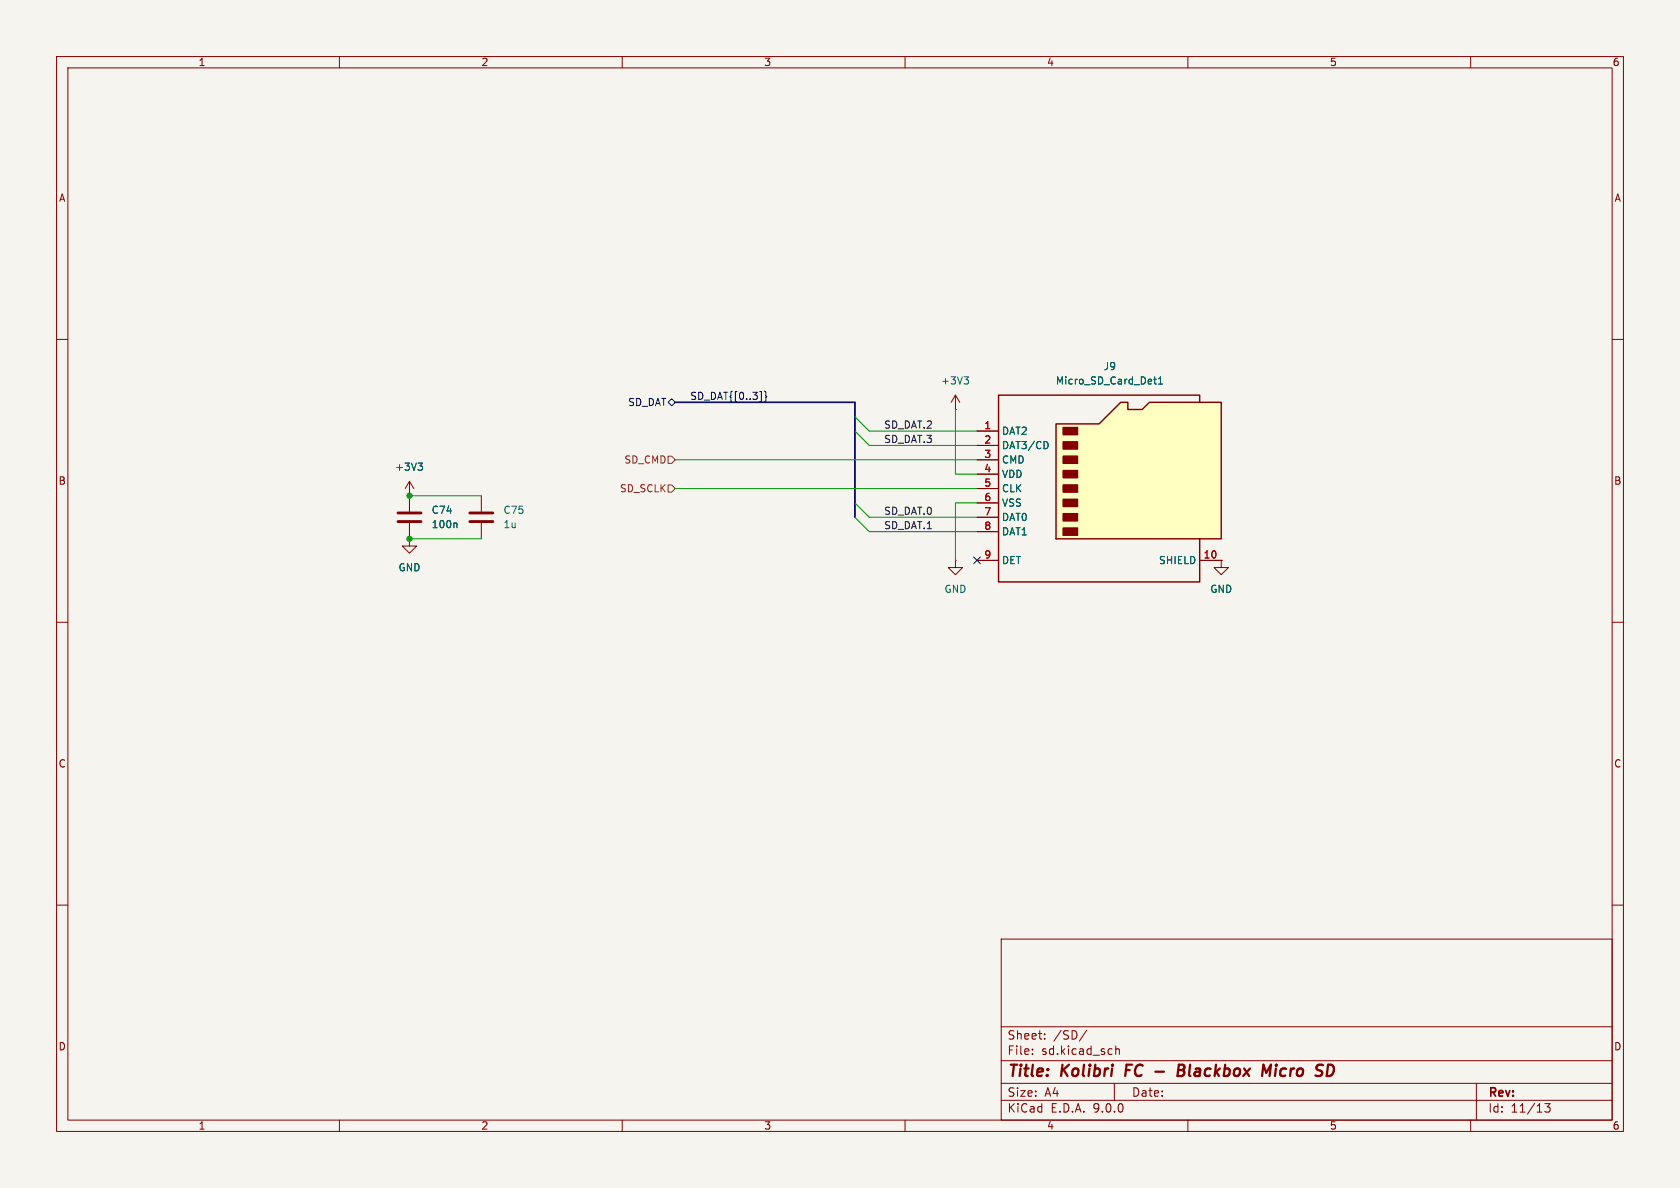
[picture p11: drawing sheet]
(kicad_sch
 (version 20250114)
 (generator "eeschema")
 (generator_version "9.0")
 (paper "A4")
 (title_block
  (title "Kolibri FC - Blackbox Micro SD"))
 (lib_symbols
  (symbol "Connector:Micro_SD_Card_Det1" (exclude_from_sim no) (in_bom yes) (on_board yes)
   (property "Reference" "J" (at -16.51 17.78 0) (effects (font (size 1.27 1.27))))
   (property "Value" "Micro_SD_Card_Det1" (at 16.51 17.78 0) (effects (font (size 1.27 1.27)) (justify right)))
   (property "Footprint" "" (at 52.07 17.78 0) (effects (font (size 1.27 1.27)) (hide yes)))
   (property "Datasheet" "https://datasheet.lcsc.com/lcsc/2110151630_XKB-Connectivity-XKTF-015-N_C381082.pdf" (at 0 2.54 0) (effects (font (size 1.27 1.27)) (hide yes)))
   (property "Description" "Micro SD Card Socket with one card detection pin" (at 0 0 0) (effects (font (size 1.27 1.27)) (hide yes)))
   (symbol "Micro_SD_Card_Det1_0_1"
    (polyline (pts (xy -8.89 -8.89) (xy -8.89 11.43) (xy -1.27 11.43) (xy 2.54 15.24) (xy 3.81 15.24) (xy 3.81 13.97) (xy 6.35 13.97) (xy 7.62 15.24) (xy 20.32 15.24) (xy 20.32 -8.89) (xy -8.89 -8.89)) (stroke (width 0.254) (type default)) (fill (type background)))
    (rectangle (start -7.62 10.795) (end -5.08 9.525) (stroke (width 0.254) (type default)) (fill (type outline)))
    (rectangle (start -7.62 8.255) (end -5.08 6.985) (stroke (width 0.254) (type default)) (fill (type outline)))
    (rectangle (start -7.62 5.715) (end -5.08 4.445) (stroke (width 0.254) (type default)) (fill (type outline)))
    (rectangle (start -7.62 3.175) (end -5.08 1.905) (stroke (width 0.254) (type default)) (fill (type outline)))
    (rectangle (start -7.62 0.635) (end -5.08 -0.635) (stroke (width 0.254) (type default)) (fill (type outline)))
    (rectangle (start -7.62 -1.905) (end -5.08 -3.175) (stroke (width 0.254) (type default)) (fill (type outline)))
    (rectangle (start -7.62 -4.445) (end -5.08 -5.715) (stroke (width 0.254) (type default)) (fill (type outline)))
    (rectangle (start -7.62 -6.985) (end -5.08 -8.255) (stroke (width 0.254) (type default)) (fill (type outline)))
    (polyline (pts (xy 16.51 15.24) (xy 16.51 16.51) (xy -19.05 16.51) (xy -19.05 -16.51) (xy 16.51 -16.51) (xy 16.51 -8.89)) (stroke (width 0.254) (type default)) (fill (type none))))
   (symbol "Micro_SD_Card_Det1_1_1"
    (pin bidirectional line (at -22.86 10.16 0) (length 3.81) (name "DAT2" (effects (font (size 1.27 1.27)))) (number "1" (effects (font (size 1.27 1.27)))))
    (pin bidirectional line (at -22.86 7.62 0) (length 3.81) (name "DAT3/CD" (effects (font (size 1.27 1.27)))) (number "2" (effects (font (size 1.27 1.27)))))
    (pin input line (at -22.86 5.08 0) (length 3.81) (name "CMD" (effects (font (size 1.27 1.27)))) (number "3" (effects (font (size 1.27 1.27)))))
    (pin power_in line (at -22.86 2.54 0) (length 3.81) (name "VDD" (effects (font (size 1.27 1.27)))) (number "4" (effects (font (size 1.27 1.27)))))
    (pin input line (at -22.86 0 0) (length 3.81) (name "CLK" (effects (font (size 1.27 1.27)))) (number "5" (effects (font (size 1.27 1.27)))))
    (pin power_in line (at -22.86 -2.54 0) (length 3.81) (name "VSS" (effects (font (size 1.27 1.27)))) (number "6" (effects (font (size 1.27 1.27)))))
    (pin bidirectional line (at -22.86 -5.08 0) (length 3.81) (name "DAT0" (effects (font (size 1.27 1.27)))) (number "7" (effects (font (size 1.27 1.27)))))
    (pin bidirectional line (at -22.86 -7.62 0) (length 3.81) (name "DAT1" (effects (font (size 1.27 1.27)))) (number "8" (effects (font (size 1.27 1.27)))))
    (pin passive line (at -22.86 -12.7 0) (length 3.81) (name "DET" (effects (font (size 1.27 1.27)))) (number "9" (effects (font (size 1.27 1.27)))))
    (pin passive line (at 20.32 -12.7 180) (length 3.81) (name "SHIELD" (effects (font (size 1.27 1.27)))) (number "10" (effects (font (size 1.27 1.27))))))
   (embedded_fonts no))
  (symbol "Device:C"
   (pin_numbers (hide yes))
   (pin_names
    (offset 0.254)) (exclude_from_sim no) (in_bom yes) (on_board yes)
   (property "Reference" "C" (at 0.635 2.54 0) (effects (font (size 1.27 1.27)) (justify left)))
   (property "Value" "C" (at 0.635 -2.54 0) (effects (font (size 1.27 1.27)) (justify left)))
   (property "Footprint" "" (at 0.9652 -3.81 0) (effects (font (size 1.27 1.27)) (hide yes)))
   (property "Datasheet" "~" (at 0 0 0) (effects (font (size 1.27 1.27)) (hide yes)))
   (property "Description" "Unpolarized capacitor" (at 0 0 0) (effects (font (size 1.27 1.27)) (hide yes)))
   (symbol "C_0_1"
    (polyline (pts (xy -2.032 0.762) (xy 2.032 0.762)) (stroke (width 0.508) (type default)) (fill (type none)))
    (polyline (pts (xy -2.032 -0.762) (xy 2.032 -0.762)) (stroke (width 0.508) (type default)) (fill (type none))))
   (symbol "C_1_1"
    (pin passive line (at 0 3.81 270) (length 2.794) (name "~" (effects (font (size 1.27 1.27)))) (number "1" (effects (font (size 1.27 1.27)))))
    (pin passive line (at 0 -3.81 90) (length 2.794) (name "~" (effects (font (size 1.27 1.27)))) (number "2" (effects (font (size 1.27 1.27))))))
   (embedded_fonts no))
  (symbol "power:+3V3"
   (power)
   (pin_numbers (hide yes))
   (pin_names
    (offset 0) (hide yes)) (exclude_from_sim no) (in_bom yes) (on_board yes)
   (property "Reference" "#PWR" (at 0 -3.81 0) (effects (font (size 1.27 1.27)) (hide yes)))
   (property "Value" "+3V3" (at 0 3.556 0) (effects (font (size 1.27 1.27))))
   (property "Footprint" "" (at 0 0 0) (effects (font (size 1.27 1.27)) (hide yes)))
   (property "Datasheet" "" (at 0 0 0) (effects (font (size 1.27 1.27)) (hide yes)))
   (property "Description" "Power symbol creates a global label with name \"+3V3\"" (at 0 0 0) (effects (font (size 1.27 1.27)) (hide yes)))
   (symbol "+3V3_0_1"
    (polyline (pts (xy -0.762 1.27) (xy 0 2.54)) (stroke (width 0) (type default)) (fill (type none)))
    (polyline (pts (xy 0 2.54) (xy 0.762 1.27)) (stroke (width 0) (type default)) (fill (type none)))
    (polyline (pts (xy 0 0) (xy 0 2.54)) (stroke (width 0) (type default)) (fill (type none))))
   (symbol "+3V3_1_1"
    (pin power_in line (at 0 0 90) (length 0) (name "~" (effects (font (size 1.27 1.27)))) (number "1" (effects (font (size 1.27 1.27))))))
   (embedded_fonts no))
  (symbol "power:GND"
   (power)
   (pin_numbers (hide yes))
   (pin_names
    (offset 0) (hide yes)) (exclude_from_sim no) (in_bom yes) (on_board yes)
   (property "Reference" "#PWR" (at 0 -6.35 0) (effects (font (size 1.27 1.27)) (hide yes)))
   (property "Value" "GND" (at 0 -3.81 0) (effects (font (size 1.27 1.27))))
   (property "Footprint" "" (at 0 0 0) (effects (font (size 1.27 1.27)) (hide yes)))
   (property "Datasheet" "" (at 0 0 0) (effects (font (size 1.27 1.27)) (hide yes)))
   (property "Description" "Power symbol creates a global label with name \"GND\" , ground" (at 0 0 0) (effects (font (size 1.27 1.27)) (hide yes)))
   (symbol "GND_0_1"
    (polyline (pts (xy 0 0) (xy 0 -1.27) (xy 1.27 -1.27) (xy 0 -2.54) (xy -1.27 -1.27) (xy 0 -1.27)) (stroke (width 0) (type default)) (fill (type none))))
   (symbol "GND_1_1"
    (pin power_in line (at 0 0 270) (length 0) (name "~" (effects (font (size 1.27 1.27)))) (number "1" (effects (font (size 1.27 1.27))))))
   (embedded_fonts no)))
 (junction
  (at 72.39 87.63)
  (diameter 0)
  (color 0 0 0 0))
 (junction
  (at 72.39 95.25)
  (diameter 0)
  (color 0 0 0 0))
 (no_connect
  (at 172.72 99.06))
 (bus_entry
  (at 151.13 76.2)
  (size 2.54 2.54)
  (stroke (width 0) (type default)))
 (bus_entry
  (at 151.13 73.66)
  (size 2.54 2.54)
  (stroke (width 0) (type default)))
 (bus_entry
  (at 151.13 88.9)
  (size 2.54 2.54)
  (stroke (width 0) (type default)))
 (bus_entry
  (at 151.13 91.44)
  (size 2.54 2.54)
  (stroke (width 0) (type default)))
 (wire
  (pts (xy 153.67 76.2) (xy 172.72 76.2))
  (stroke (width 0) (type default)))
 (bus
  (pts (xy 151.13 88.9) (xy 151.13 91.44))
  (stroke (width 0) (type default)))
 (wire
  (pts (xy 172.72 88.9) (xy 168.91 88.9))
  (stroke (width 0) (type default)))
 (wire
  (pts (xy 153.67 93.98) (xy 172.72 93.98))
  (stroke (width 0) (type default)))
 (bus
  (pts (xy 151.13 76.2) (xy 151.13 88.9))
  (stroke (width 0) (type default)))
 (wire
  (pts (xy 153.67 91.44) (xy 172.72 91.44))
  (stroke (width 0) (type default)))
 (wire
  (pts (xy 172.72 83.82) (xy 168.91 83.82))
  (stroke (width 0) (type default)))
 (wire
  (pts (xy 72.39 95.25) (xy 85.09 95.25))
  (stroke (width 0) (type default)))
 (wire
  (pts (xy 153.67 78.74) (xy 172.72 78.74))
  (stroke (width 0) (type default)))
 (wire
  (pts (xy 119.38 81.28) (xy 172.72 81.28))
  (stroke (width 0) (type default)))
 (bus
  (pts (xy 119.38 71.12) (xy 151.13 71.12))
  (stroke (width 0) (type default)))
 (wire
  (pts (xy 168.91 88.9) (xy 168.91 99.06))
  (stroke (width 0) (type default)))
 (wire
  (pts (xy 72.39 87.63) (xy 85.09 87.63))
  (stroke (width 0) (type default)))
 (bus
  (pts (xy 151.13 71.12) (xy 151.13 73.66))
  (stroke (width 0) (type default)))
 (wire
  (pts (xy 168.91 72.39) (xy 168.91 83.82))
  (stroke (width 0) (type default)))
 (wire
  (pts (xy 119.38 86.36) (xy 172.72 86.36))
  (stroke (width 0) (type default)))
 (bus
  (pts (xy 151.13 73.66) (xy 151.13 76.2))
  (stroke (width 0) (type default)))
 (label "SD_DAT.2"
  (at 156.21 76.2 0)
  (effects (font (size 1.27 1.27)) (justify left bottom)))
 (label "SD_DAT{[0..3]}"
  (at 121.92 71.12 0)
  (effects (font (size 1.27 1.27)) (justify left bottom)))
 (label "SD_DAT.1"
  (at 156.21 93.98 0)
  (effects (font (size 1.27 1.27)) (justify left bottom)))
 (label "SD_DAT.0"
  (at 156.21 91.44 0)
  (effects (font (size 1.27 1.27)) (justify left bottom)))
 (label "SD_DAT.3"
  (at 156.21 78.74 0)
  (effects (font (size 1.27 1.27)) (justify left bottom)))
 (hierarchical_label "SD_SCLK"
  (shape input)
  (at 119.38 86.36 180)
  (effects (font (size 1.27 1.27)) (justify right)))
 (hierarchical_label "SD_CMD"
  (shape input)
  (at 119.38 81.28 180)
  (effects (font (size 1.27 1.27)) (justify right)))
 (hierarchical_label "SD_DAT"
  (shape bidirectional)
  (at 119.38 71.12 180)
  (effects (font (size 1.27 1.27)) (justify right)))
 (symbol
  (lib_id "power:GND")
  (at 168.91 99.06 0)
  (unit 1)
  (exclude_from_sim no)
  (in_bom yes)
  (on_board yes)
  (dnp no)
  (fields_autoplaced yes)
  (property "Reference" "#PWR0131" (at 168.91 105.41 0) (effects (font (size 1.27 1.27)) (hide yes)))
  (property "Value" "GND" (at 168.91 104.14 0) (effects (font (size 1.27 1.27))))
  (property "Footprint" "" (at 168.91 99.06 0) (effects (font (size 1.27 1.27)) (hide yes)))
  (property "Datasheet" "" (at 168.91 99.06 0) (effects (font (size 1.27 1.27)) (hide yes)))
  (property "Description" "Power symbol creates a global label with name \"GND\" , ground" (at 168.91 99.06 0) (effects (font (size 1.27 1.27)) (hide yes)))
  (pin "1"))
 (symbol
  (lib_id "power:+3V3")
  (at 168.91 72.39 0)
  (unit 1)
  (exclude_from_sim no)
  (in_bom yes)
  (on_board yes)
  (dnp no)
  (fields_autoplaced yes)
  (property "Reference" "#PWR0132" (at 168.91 76.2 0) (effects (font (size 1.27 1.27)) (hide yes)))
  (property "Value" "+3V3" (at 168.91 67.31 0) (effects (font (size 1.27 1.27))))
  (property "Footprint" "" (at 168.91 72.39 0) (effects (font (size 1.27 1.27)) (hide yes)))
  (property "Datasheet" "" (at 168.91 72.39 0) (effects (font (size 1.27 1.27)) (hide yes)))
  (property "Description" "Power symbol creates a global label with name \"+3V3\"" (at 168.91 72.39 0) (effects (font (size 1.27 1.27)) (hide yes)))
  (pin "1"))
 (symbol
  (lib_id "power:+3V3")
  (at 72.39 87.63 0)
  (unit 1)
  (exclude_from_sim no)
  (in_bom yes)
  (on_board yes)
  (dnp no)
  (fields_autoplaced yes)
  (property "Reference" "#PWR0133" (at 72.39 91.44 0) (effects (font (size 1.27 1.27)) (hide yes)))
  (property "Value" "+3V3" (at 72.39 82.55 0) (effects (font (size 1.27 1.27))))
  (property "Footprint" "" (at 72.39 87.63 0) (effects (font (size 1.27 1.27)) (hide yes)))
  (property "Datasheet" "" (at 72.39 87.63 0) (effects (font (size 1.27 1.27)) (hide yes)))
  (property "Description" "Power symbol creates a global label with name \"+3V3\"" (at 72.39 87.63 0) (effects (font (size 1.27 1.27)) (hide yes)))
  (pin "1"))
 (symbol
  (lib_id "Device:C")
  (at 85.09 91.44 0)
  (unit 1)
  (exclude_from_sim no)
  (in_bom yes)
  (on_board yes)
  (dnp no)
  (fields_autoplaced yes)
  (property "Reference" "C75" (at 88.9 90.1699 0) (effects (font (size 1.27 1.27)) (justify left)))
  (property "Value" "1u" (at 88.9 92.7099 0) (effects (font (size 1.27 1.27)) (justify left)))
  (property "Footprint" "Capacitor_SMD:C_0402_1005Metric_Pad0.74x0.62mm_HandSolder" (at 86.0552 95.25 0) (effects (font (size 1.27 1.27)) (hide yes)))
  (property "Datasheet" "~" (at 85.09 91.44 0) (effects (font (size 1.27 1.27)) (hide yes)))
  (property "Description" "Unpolarized capacitor" (at 85.09 91.44 0) (effects (font (size 1.27 1.27)) (hide yes)))
  (pin "1")
  (pin "2"))
 (symbol
  (lib_id "power:GND")
  (at 72.39 95.25 0)
  (unit 1)
  (exclude_from_sim no)
  (in_bom yes)
  (on_board yes)
  (dnp no)
  (fields_autoplaced yes)
  (property "Reference" "#PWR0134" (at 72.39 101.6 0) (effects (font (size 1.27 1.27)) (hide yes)))
  (property "Value" "GND" (at 72.39 100.33 0) (effects (font (size 1.27 1.27))))
  (property "Footprint" "" (at 72.39 95.25 0) (effects (font (size 1.27 1.27)) (hide yes)))
  (property "Datasheet" "" (at 72.39 95.25 0) (effects (font (size 1.27 1.27)) (hide yes)))
  (property "Description" "Power symbol creates a global label with name \"GND\" , ground" (at 72.39 95.25 0) (effects (font (size 1.27 1.27)) (hide yes)))
  (pin "1"))
 (symbol
  (lib_id "Device:C")
  (at 72.39 91.44 0)
  (unit 1)
  (exclude_from_sim no)
  (in_bom yes)
  (on_board yes)
  (dnp no)
  (fields_autoplaced yes)
  (property "Reference" "C74" (at 76.2 90.1699 0) (effects (font (size 1.27 1.27)) (justify left)))
  (property "Value" "100n" (at 76.2 92.7099 0) (effects (font (size 1.27 1.27)) (justify left)))
  (property "Footprint" "Capacitor_SMD:C_0402_1005Metric_Pad0.74x0.62mm_HandSolder" (at 73.3552 95.25 0) (effects (font (size 1.27 1.27)) (hide yes)))
  (property "Datasheet" "~" (at 72.39 91.44 0) (effects (font (size 1.27 1.27)) (hide yes)))
  (property "Description" "Unpolarized capacitor" (at 72.39 91.44 0) (effects (font (size 1.27 1.27)) (hide yes)))
  (pin "1")
  (pin "2"))
 (symbol
  (lib_id "power:GND")
  (at 215.9 99.06 0)
  (unit 1)
  (exclude_from_sim no)
  (in_bom yes)
  (on_board yes)
  (dnp no)
  (fields_autoplaced yes)
  (property "Reference" "#PWR0130" (at 215.9 105.41 0) (effects (font (size 1.27 1.27)) (hide yes)))
  (property "Value" "GND" (at 215.9 104.14 0) (effects (font (size 1.27 1.27))))
  (property "Footprint" "" (at 215.9 99.06 0) (effects (font (size 1.27 1.27)) (hide yes)))
  (property "Datasheet" "" (at 215.9 99.06 0) (effects (font (size 1.27 1.27)) (hide yes)))
  (property "Description" "Power symbol creates a global label with name \"GND\" , ground" (at 215.9 99.06 0) (effects (font (size 1.27 1.27)) (hide yes)))
  (pin "1"))
 (symbol
  (lib_id "Connector:Micro_SD_Card_Det1")
  (at 195.58 86.36 0)
  (unit 1)
  (exclude_from_sim no)
  (in_bom yes)
  (on_board yes)
  (dnp no)
  (fields_autoplaced yes)
  (property "Reference" "J9" (at 196.215 64.77 0) (effects (font (size 1.27 1.27))))
  (property "Value" "Micro_SD_Card_Det1" (at 196.215 67.31 0) (effects (font (size 1.27 1.27))))
  (property "Footprint" "Kolibri custom:Micro SD Card (TF)" (at 247.65 68.58 0) (effects (font (size 1.27 1.27)) (hide yes)))
  (property "Datasheet" "https://datasheet.lcsc.com/lcsc/2110151630_XKB-Connectivity-XKTF-015-N_C381082.pdf" (at 195.58 83.82 0) (effects (font (size 1.27 1.27)) (hide yes)))
  (property "Description" "Micro SD Card Socket with one card detection pin" (at 195.58 86.36 0) (effects (font (size 1.27 1.27)) (hide yes)))
  (pin "9")
  (pin "7")
  (pin "8")
  (pin "5")
  (pin "4")
  (pin "3")
  (pin "1")
  (pin "2")
  (pin "10")
  (pin "6")))
